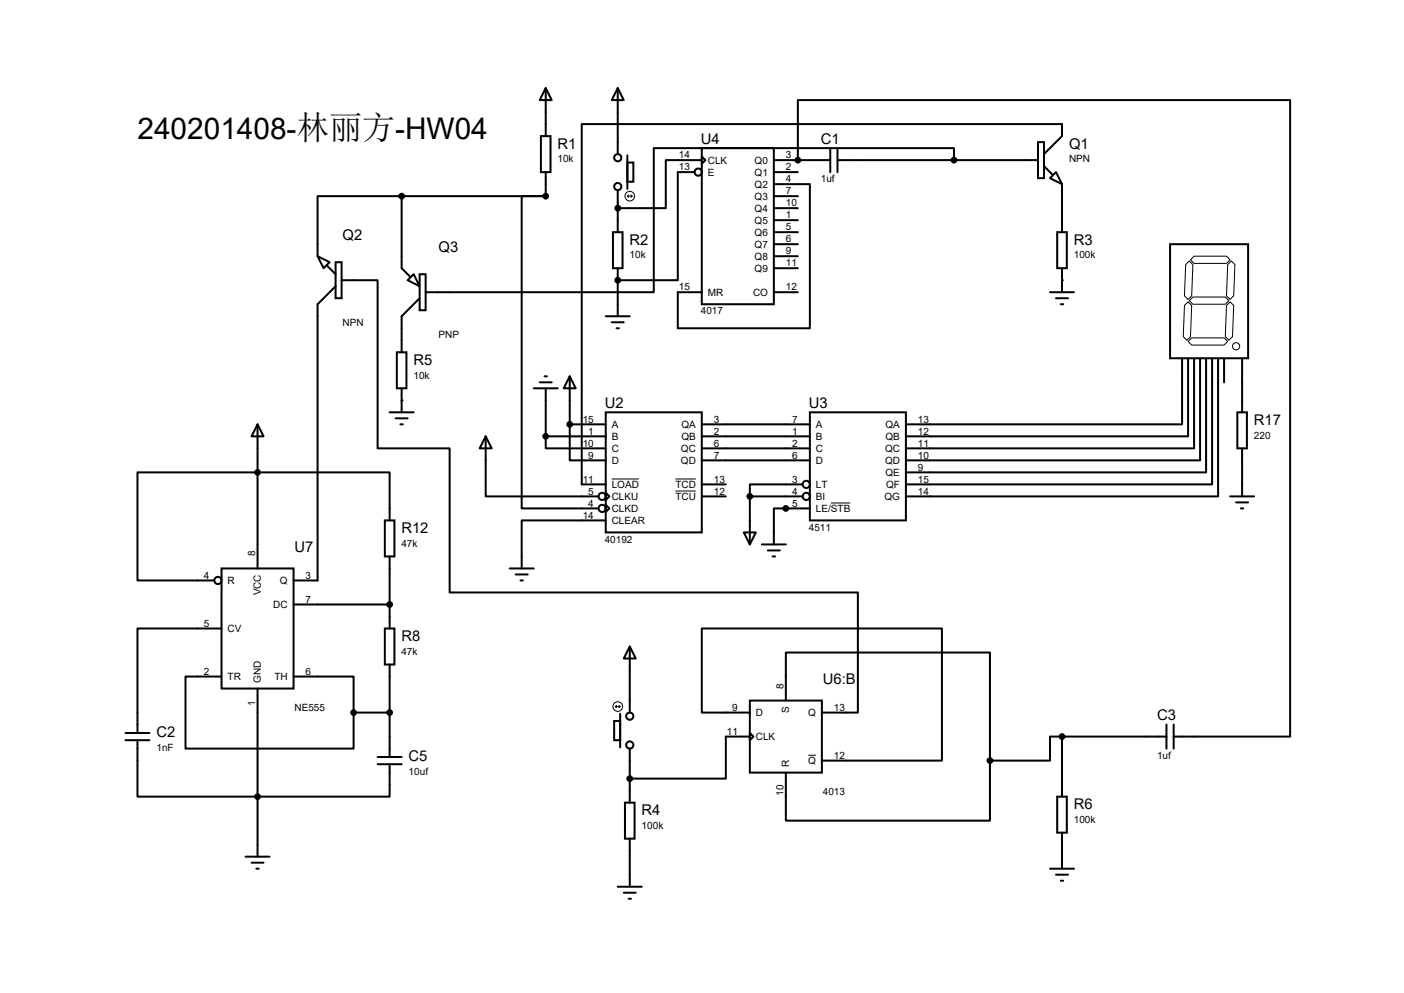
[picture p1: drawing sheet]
<svg xmlns="http://www.w3.org/2000/svg" width="297mm" height="210mm" viewBox="0 0 297 210" stroke-linecap="round" stroke-linejoin="round" font-family="sans-serif">
<g fill="none" stroke="#000" stroke-width=".42">
<path d="M115.4 18.6l1.3 2.6h-2.5zM115.4 18.6v10.2M130.7 18.6l1.3 2.6h-2.6zM130.7 18.6v14M114.4 28.8h2.1v7.6h-2.1zM115.4 36.4v5.1M132.7 34.4h1.3v4h-1.3zM132.7 32.9v7.1M146.9 36.4h-3.5v22.9h-12.7M148.5 31.3h15.2v33h-15.2zM148.5 33.1l.7 .8-.7 .7zM148.5 33.9h-7.7v10.1h-10.1"/>
<path d="M163.7 38.9h7.6v30.5h-27.9v-7.6h5.1M163.7 33.9h11.9M163.7 36.4h5.1M168.8 33.9v-12.7h104.1v134.6h-24.6M175.6 31.3v5.1M177.2 33.9h42.4M177.2 31.3v5.1M201.8 33.9v-2.6h-63.5v30.5h-48.3M219.6 30.1h1.3v7.6h-1.3zM220.9 32.6l3.8-3.8v-2.6h-101.6v76.2h5M220.9 35.1l1.7 1.8M222.1 37.7l1.3-1.3 1.3 2.5z"/>
<path d="M224.7 38.9v10.2M67.2 54.2l2.5 1.3-1.2 1.2zM69.2 56.2l1.8 1.8M71 55.5h1.3v7.6h-1.3zM72.3 59.3h7.6v35.5h15.2v30.5h86.4v25.4h-7.6M85 41.5h-17.8v12.7M85 41.5v15.2l1.7 1.8M85 41.5h30.4M87.5 58l1.3 2.5-2.6-1.2zM88.8 58h1.2v7.6h-1.2zM115.4 41.5h-5v66h16.2M129.7 49.1h2v7.6h-2z"/>
<path d="M130.7 40.2v8.9M130.7 56.7v10.2M163.7 41.5h5.1M163.7 44h5.1M163.7 46.6h5.1M163.7 49.1h5.1M163.7 51.6h5.1M163.7 54.2h5.1M163.7 56.7h5.1M223.6 49.1h2.1v7.6h-2.1zM224.7 56.7v5.1M247.5 51.6h16.5v24.2h-16.5z"/>
<path d="M71 60.5l-3.8 3.8v58.5h-5.1M83.9 74.5h2.1v7.6h-2.1zM88.8 63.1l-3.8 3.8v7.6M115.2 79.6h.5M120.5 79.6l1.3 2.5h-2.5zM120.5 79.6v10.1M128.1 66.9h5.1M129.4 68.2h2.6M130.4 69.4h.5M163.7 61.8h5.1M222.1 61.8h5.1M223.4 63.1h2.5"/>
<path d="M224.4 64.3h.5M250.1 75.8v13.9h-58.5M251.3 75.8v16.5h-59.7M252.6 75.8v19h-61M253.9 75.8v21.6h-62.3M255.1 75.8v24.1h-63.5M256.4 75.8v26.6h-64.8M257.7 75.8v29.2h-66.1M259 75.8v5.1M262.8 75.8v11.4M54.5 89.7l1.3 2.6h-2.6zM54.5 89.7v30.5"/>
<path d="M82.4 87.2h5.1M83.7 88.5h2.5M84.7 89.7h.5M85 82.1v5.1M102.7 92.3l1.3 2.5h-2.5zM102.7 92.3v12.7h23.9M112.9 82.1h5.1M114.2 80.9h2.5M115.4 92.3v2.5h12.7M115.4 92.3h12.7M115.4 82.1v10.2M120.5 89.7v7.7h7.6"/>
<path d="M120.5 89.7h7.6M128.1 87.2h20.4v25.4h-20.4zM148.5 89.7h22.8M148.5 92.3h22.8M148.5 94.8h22.8M148.5 97.4h22.8M171.3 87.2h20.3v22.9h-20.3zM261.7 87.2h2.1v7.6h-2.1zM262.8 94.8v10.2M81.4 110.1h2v7.6h-2zM82.4 110.1v-10.2h-53.3v22.9h16.2M82.4 117.7v15.2"/>
<path d="M128.1 104.2l.8 .8-.8 .7zM128.1 106.8l.8 .7-.8 .8zM128.1 110.1h-17.7v10.1M148.5 105h5M148.5 102.4h5M157.4 112.6h2.5l-1.3 2.5zM158.6 105h11.2M158.6 105v10.1M161.2 115.1h5M162.4 116.4h2.6M163.4 117.7h.6M169.8 102.4h-11.2v2.6"/>
<path d="M171.3 107.5h-7.6v7.6M260.2 105h5.1M261.5 106.3h2.5M262.5 107.5h.5M46.9 120.2h15.2v25.4h-15.2zM46.9 132.9h-17.8v22.1M62.1 127.8h20.3M81.4 132.9h2v7.6h-2zM107.8 120.2h5.1M109.1 121.5h2.5M110.1 122.8h.5M133.2 136.7l1.3 2.6h-2.5z"/>
<path d="M133.2 136.7v14M26.5 155h5.1M26.5 156.5h5.1M29.1 156.5v12h53.3v-6.9M46.9 143.1h-7.7v15.2h35.6v-7.6M54.5 145.6v35.6M62.1 143.1h12.7v7.6M74.8 150.7h7.6M82.4 140.5v19.6M129.9 152.5h1.3v4h-1.3zM131.2 151v7.1M133.2 158.3v11.5"/>
<path d="M158.6 148.2h15.3v15.2h-15.3zM158.6 155l.8 .8-.8 .7zM158.6 150.7h-10.1v-17.8h50.8v28h-25.4M158.6 155.8h-5.1v8.9h-20.3M166.2 148.2v-10.2h43.2v22.9M224.7 155.8h-2.6v5.1h-12.7M224.7 155.8v12.7M224.7 155.8h22.1M246.8 153.2v5.1M248.3 153.2v5.1M79.9 160.1h5.1M79.9 161.6h5.1"/>
<path d="M132.2 169.8h2v7.6h-2zM133.2 177.4v10.1M209.4 160.9v12.7h-43.2v-10.2M223.6 168.5h2.1v7.6h-2.1zM224.7 176.1v7.6M51.9 181.2h5.1M53.2 182.5h2.6M54.2 183.7h.5M130.7 187.5h5.1M132 188.8h2.5M133 190.1h.5M222.1 183.7h5.1"/>
<path d="M223.4 185h2.5M224.4 186.3h.5"/>
<circle cx="130.7" cy="33.4" r=".76"/>
<circle cx="130.7" cy="39.5" r=".76"/>
<circle cx="147.7" cy="36.4" r=".76"/>
<circle cx="127.4" cy="107.5" r=".76"/>
<circle cx="127.4" cy="105" r=".76"/>
<circle cx="170.6" cy="105" r=".76"/>
<circle cx="170.6" cy="102.4" r=".76"/>
<circle cx="46.1" cy="122.8" r=".76"/>
<circle cx="133.2" cy="151.5" r=".76"/>
<circle cx="133.2" cy="157.6" r=".76"/>
</g>
<g fill="#000">
<circle cx="168.8" cy="33.9" r=".21"/>
<circle cx="130.7" cy="59.3" r=".21"/>
<circle cx="224.7" cy="59.3" r=".21"/>
<circle cx="85" cy="84.7" r=".21"/>
<circle cx="166.2" cy="107.5" r=".21"/>
</g>
<g fill="none" stroke="#000" stroke-width=".21">
<path d="M132.7 41.5h1M132.7 41.5l.3 .2M133 41.2l-.3 .3M133.5 41.2l.2 .3M133.7 41.5l-.2 .2M250.8 56l.8-.8 .7 .8-.2 6.6-.8 .7-.7-.7zM252.6 54.2h6.9l.7 .7-.7 .8h-6.9l-.8-.8zM259.7 56l.8-.8 .7 .8-.2 6.6-.8 .7-.7-.7zM250.6 64.6l.7-.8 .8 .8-.3 6.6-.7 .8-.8-.8zM251.3 72.2l.8-.7h6.9l.7 .7-.7 .8h-6.9zM251.6 63.6l.7-.8h6.9l.8 .8-.8 .7h-6.9zM260.2 63.8l.8 .8-.3 6.6-.7 .8-.8-.8 .3-6.6z"/>
<path d="M129.4 101.3h5.8M142.9 101.3h4.3M142.9 103.8h4.3M175.8 106.4h4.1M130.2 149.4h1M130.2 149.4l.2 .3M130.4 149.2l-.2 .2M130.9 149.2l.3 .2M131.2 149.4l-.3 .3M171 159.7h1.6"/>
<circle cx="133.2" cy="41.5" r="1.02"/>
<circle cx="261.5" cy="73.2" r=".76"/>
<circle cx="130.7" cy="149.4" r="1.02"/>
</g>
<g fill="#000" stroke="#000" stroke-width=".42">
<circle cx="168.8" cy="33.9" r=".51"/>
<circle cx="201.8" cy="33.9" r=".51"/>
<circle cx="85" cy="41.5" r=".51"/>
<circle cx="115.4" cy="41.5" r=".51"/>
<circle cx="130.7" cy="59.3" r=".51"/>
<circle cx="130.7" cy="44" r=".51"/>
<circle cx="54.5" cy="99.9" r=".51"/>
<circle cx="115.4" cy="92.3" r=".51"/>
<circle cx="120.5" cy="89.7" r=".51"/>
<circle cx="158.6" cy="105" r=".51"/>
<circle cx="166.2" cy="107.5" r=".51"/>
<circle cx="82.4" cy="127.8" r=".51"/>
<circle cx="74.8" cy="150.7" r=".51"/>
<circle cx="82.4" cy="150.7" r=".51"/>
<circle cx="224.7" cy="155.8" r=".51"/>
<circle cx="54.5" cy="168.5" r=".51"/>
<circle cx="133.2" cy="164.7" r=".51"/>
<circle cx="209.4" cy="160.9" r=".51"/>
</g>
<text font-size="6.3" x="29.1" y="29.4">240201408-林丽方-HW04</text>
<g font-size="3.1">
<text x="117.9" y="31.4">R1</text>
<text x="148.3" y="30.4">U4</text>
<text x="173.7" y="30.4">C1</text>
<text x="226.1" y="31.4">Q1</text>
<text x="72.5" y="50.8">Q2</text>
<text x="92.8" y="53.3">Q3</text>
<text x="133.2" y="51.7">R2</text>
<text x="227.2" y="51.7">R3</text>
<text x="87.5" y="77.1">R5</text>
<text x="127.9" y="86.3">U2</text>
<text x="171.1" y="86.3">U3</text>
<text x="265.3" y="89.8">R17</text>
<text x="84.9" y="112.7">R12</text>
<text x="62.3" y="116.8">U7</text>
<text x="84.9" y="135.6">R8</text>
<text x="174.1" y="144.7">U6:B</text>
<text x="33.1" y="155.9">C2</text>
<text x="244.8" y="152.4">C3</text>
<text x="86.4" y="161">C5</text>
<text x="135.7" y="172.4">R4</text>
<text x="227.2" y="171.1">R6</text>
</g>
<g font-size="2.1">
<text x="117.9" y="34.3">10k</text>
<text x="143.6" y="33.5">14</text>
<text x="149.7" y="34.6">CLK</text>
<text x="159.6" y="34.6">Q0</text>
<text x="166.2" y="33.5">3</text>
<text x="226.1" y="34.3">NPN</text>
<text x="143.6" y="36">13</text>
<text x="149.7" y="37.2">E</text>
<text x="159.6" y="37.2">Q1</text>
<text x="159.6" y="39.7">Q2</text>
<text x="166.2" y="36">2</text>
<text x="166.2" y="38.6">4</text>
<text x="166.2" y="41.1">7</text>
<text x="173.7" y="38.6">1uf</text>
<text x="159.6" y="42.2">Q3</text>
<text x="159.6" y="44.8">Q4</text>
<text x="159.6" y="47.3">Q5</text>
<text x="166.2" y="43.6">10</text>
<text x="166.2" y="46.2">1</text>
<text x="159.6" y="49.9">Q6</text>
<text x="159.6" y="52.4">Q7</text>
<text x="166.2" y="48.7">5</text>
<text x="166.2" y="51.3">6</text>
<text x="166.2" y="53.8">9</text>
<text x="133.2" y="54.7">10k</text>
<text x="159.6" y="54.9">Q8</text>
<text x="159.6" y="57.5">Q9</text>
<text x="166.2" y="56.3">11</text>
<text x="227.2" y="54.7">100k</text>
<text x="143.6" y="61.4">15</text>
<text x="149.7" y="62.6">MR</text>
<text x="159.3" y="62.6">CO</text>
<text x="166.2" y="61.4">12</text>
<text x="72.5" y="69">NPN</text>
<text x="92.8" y="71.6">PNP</text>
<text x="148.3" y="66.5">4017</text>
<text x="87.5" y="80.1">10k</text>
<text x="123.3" y="89.4">15</text>
<text x="151" y="89.4">3</text>
<text x="167.6" y="89.4">7</text>
<text x="194.2" y="89.4">13</text>
<text x="123.3" y="94.4">10</text>
<text x="124.4" y="91.9">1</text>
<text x="129.4" y="90.5">A</text>
<text x="129.4" y="93">B</text>
<text x="129.4" y="95.6">C</text>
<text x="144.1" y="95.6">QC</text>
<text x="144.1" y="90.5">QA</text>
<text x="144.1" y="93">QB</text>
<text x="151" y="91.9">2</text>
<text x="151" y="94.4">6</text>
<text x="167.6" y="91.9">1</text>
<text x="167.6" y="94.4">2</text>
<text x="172.6" y="90.5">A</text>
<text x="172.6" y="93">B</text>
<text x="172.6" y="95.6">C</text>
<text x="187.2" y="95.6">QC</text>
<text x="187.3" y="90.5">QA</text>
<text x="187.3" y="93">QB</text>
<text x="194.2" y="91.9">12</text>
<text x="194.2" y="94.4">11</text>
<text x="265.3" y="92.8">220</text>
<text x="124.4" y="97">9</text>
<text x="129.4" y="98.1">D</text>
<text x="144.1" y="98.1">QD</text>
<text x="151" y="97">7</text>
<text x="167.6" y="97">6</text>
<text x="172.6" y="98.1">D</text>
<text x="187.2" y="98.1">QD</text>
<text x="187.3" y="100.7">QE</text>
<text x="194.2" y="97">10</text>
<text x="194.2" y="99.5">9</text>
<text x="123.3" y="102.1">11</text>
<text x="124.4" y="104.6">5</text>
<text x="124.4" y="107.1">4</text>
<text x="129.4" y="103.2">LOAD</text>
<text x="129.4" y="105.7">CLKU</text>
<text x="142.9" y="103.2">TCD</text>
<text x="142.9" y="105.7">TCU</text>
<text x="151" y="102.1">13</text>
<text x="151" y="104.6">12</text>
<text x="167.6" y="102.1">3</text>
<text x="167.6" y="104.6">4</text>
<text x="167.6" y="107.1">5</text>
<text x="172.6" y="103.2">LT</text>
<text x="172.6" y="105.7">BI</text>
<text x="187.1" y="105.7">QG</text>
<text x="187.5" y="103.2">QF</text>
<text x="194.2" y="102.1">15</text>
<text x="194.2" y="104.6">14</text>
<text x="123.3" y="109.7">14</text>
<text x="129.4" y="110.8">CLEAR</text>
<text x="129.4" y="108.3">CLKD</text>
<text x="171.1" y="112.2">4511</text>
<text x="172.6" y="108.3">LE/STB</text>
<text x="54" y="117.7" transform="rotate(-90 54 117.7)">8</text>
<text x="84.9" y="115.6">47k</text>
<text x="127.9" y="114.8">40192</text>
<text x="43.1" y="122.4">4</text>
<text x="48.1" y="123.5">R</text>
<text x="55.2" y="125.9" transform="rotate(-90 55.2 125.9)">VCC</text>
<text x="59.2" y="123.5">Q</text>
<text x="64.6" y="122.4">3</text>
<text x="57.8" y="128.6">DC</text>
<text x="64.6" y="127.5">7</text>
<text x="43.1" y="132.5">5</text>
<text x="48.1" y="133.7">CV</text>
<text x="43.1" y="142.7">2</text>
<text x="48.1" y="143.8">TR</text>
<text x="58" y="143.8">TH</text>
<text x="64.6" y="142.7">6</text>
<text x="84.9" y="138.5">47k</text>
<text x="54" y="149.4" transform="rotate(-90 54 149.4)">1</text>
<text x="55.2" y="144.4" transform="rotate(-90 55.2 144.4)">GND</text>
<text x="165.7" y="145.6" transform="rotate(-90 165.7 145.6)">8</text>
<text x="62.3" y="150.3">NE555</text>
<text x="153.8" y="155.4">11</text>
<text x="154.9" y="150.3">9</text>
<text x="159.9" y="151.5">D</text>
<text x="166.9" y="150.8" transform="rotate(-90 166.9 150.8)">S</text>
<text x="170.9" y="151.5">Q</text>
<text x="176.4" y="150.3">13</text>
<text x="33.1" y="158.8">1nF</text>
<text x="159.9" y="156.5">CLK</text>
<text x="170.9" y="161.6">Q</text>
<text x="176.4" y="160.5">12</text>
<text x="244.8" y="160.5">1uf</text>
<text x="86.4" y="163.9">10uf</text>
<text x="166.9" y="162.1" transform="rotate(-90 166.9 162.1)">R</text>
<text x="165.7" y="168.3" transform="rotate(-90 165.7 168.3)">10</text>
<text x="174.1" y="168.1">4013</text>
<text x="135.7" y="175.3">100k</text>
<text x="227.2" y="174">100k</text>
</g>
</svg>
